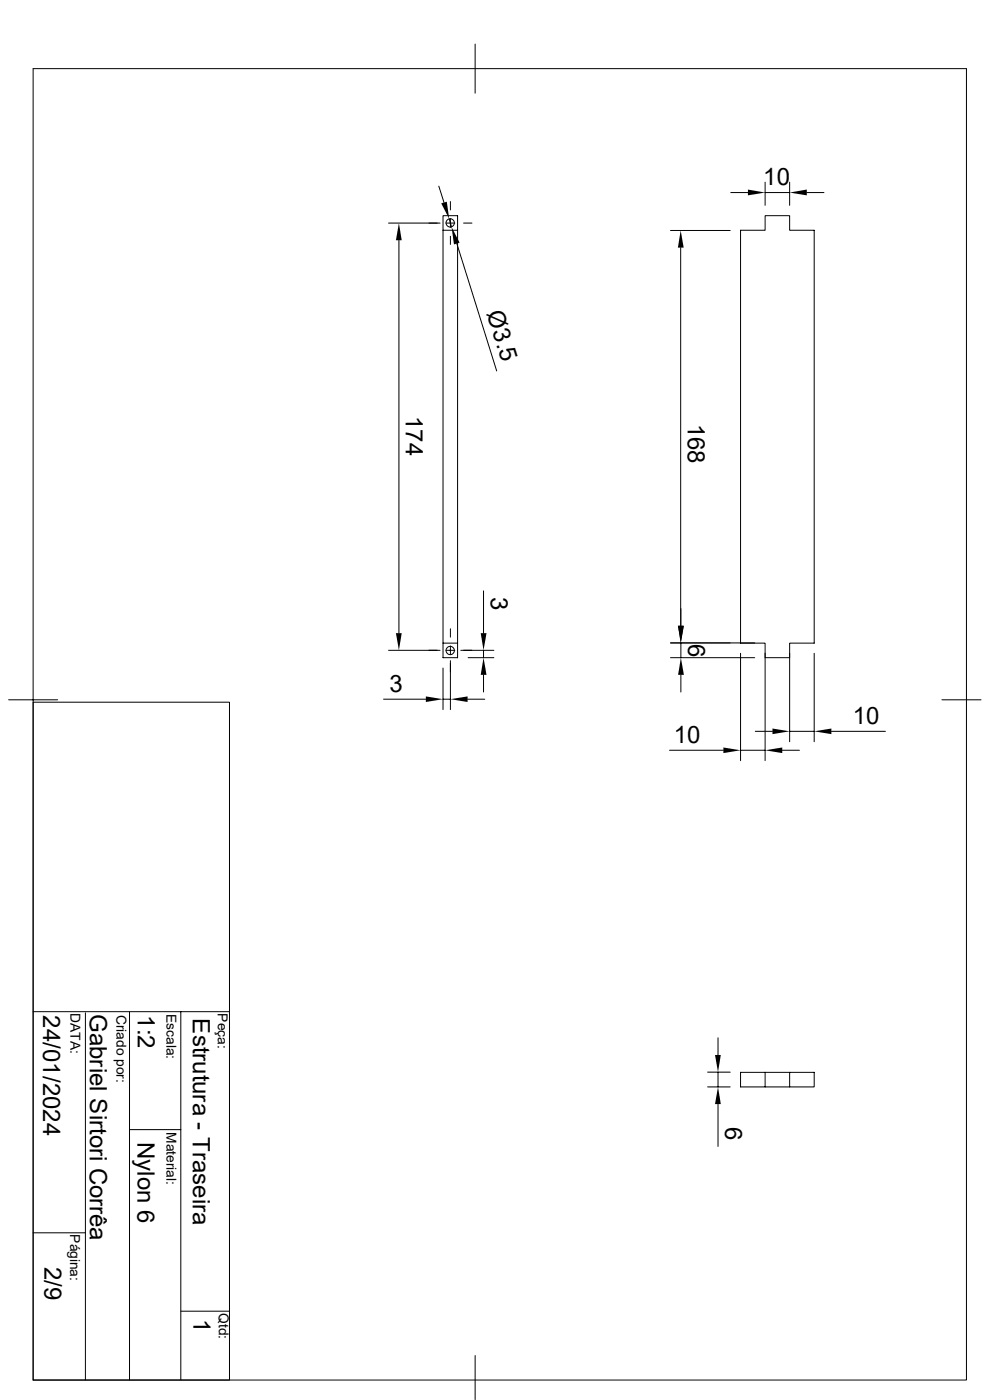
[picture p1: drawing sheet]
<svg xmlns="http://www.w3.org/2000/svg" width="210mm" height="297mm" viewBox="0 0 210 297" stroke-linecap="round" stroke-linejoin="round" font-family="sans-serif">
<g fill="none" stroke="#000" stroke-width=".21">
<path d="M7 14.6h198v278.2h-198zM100.8 9.4v10.4M93.1 39.5l1.1 3.5M162.3 38.7v4.9M167.5 38.7v4.9M82.4 47.3h10.9M84.6 51v83.3M94 48.9v-3.1h3.1v93.7h-3.1v-90.6h3.1M94.6 47.3h1.9M95.3 46.4l.5 1.8M95.5 42.8v1.7M95.5 46.4v1.9"/>
<path d="M95.5 50.1v1.8M96.9 51.6l8.5 27.1M98.3 47.3h1.8M142.2 48.9h12.7M144.4 52.5v80.3M155 40.9h3.7M157.1 48.9h5.2v-3.1h5.2v3.1h5.2v87.5h-5.2v3.1h-5.2v-3.1h-5.2zM162.3 40.9h5.2M171.2 40.9h3.6M82.4 138h10.9M94 136.4h3.1M94.6 138h1.9"/>
<path d="M95.5 133.4v1.8M95.5 137v1.9M97.7 138h7.1M99.3 139.5h5.5M102.6 125.3v9M102.6 138v1.5M142.2 139.5h17.9M144.4 129.1v3.7M144.4 136.4v3.1M157.1 138.6v22.8M160.1 136.4h-17.9M162.3 138.6v22.8"/>
<path d="M167.5 138.6v18.8M172.7 138.6v18.8M1.8 148.5h10.4M7 149h41.7v143.8h-41.7zM81.4 148.3h8.9M94 141.7v8.8M94 148.3h1.5M95.5 140.2v10.3M99.2 148.3h3.6M102.6 143.2v3.6M142 159.2h11.5M144.4 143.2v3.6"/>
<path d="M157.1 159.2h5.2M160.2 155.2h3.7M165.9 159.2h3.7M167.5 155.2h5.2M176.4 155.2h11.4M199.8 148.5h8.3M7 214.6h41.7M18.1 214.9v77.9M27.5 214.8v78M38.4 214.6v78.1M27.5 239.6h10.9M150.1 227.5h4.8"/>
<path d="M150.1 230.6h4.8M152.3 220.2v3.6M152.3 227.5v3.1M152.3 234.2v9M157.1 227.5h15.6v3.1h-15.6zM162.3 227.5v3.1M167.5 227.5v3.1M7 261.5h11.1M38.4 278.2h10.3M100.8 287.6v9.3"/>
<circle cx="95.5" cy="47.3" r=".88"/>
<circle cx="95.5" cy="138" r=".88"/>
</g>
<g fill="#000">
<path d="M84.6 47.3l.6 3.7h-1.2zM93.6 43.1l1.2-.3 .5 3.6zM95.8 48.2l1.7 3.3-1.2 .4zM144.4 48.9l.6 3.6h-1.2zM158.7 40.2l3.6 .7-3.6 .5zM167.5 40.9l3.7-.7v1.2zM84 134.3h1.2l-.6 3.7zM102 134.3h1.2l-.6 3.7zM143.8 132.8h1.2l-.6 3.6zM143.8 132.8h1.3l-.7 3.6zM90.3 147.7l3.7 .6-3.7 .6zM95.5 148.3l3.7-.6v1.2z"/>
<path d="M102.6 139.5l.6 3.7h-1.2zM144.4 139.5l.7 3.7h-1.3zM153.5 158.6l3.6 .6-3.6 .6zM163.9 154.6l3.6 .6-3.6 .5zM162.3 159.2l3.6-.6v1.2zM172.7 155.2l3.7-.6v1.1zM151.7 223.8h1.2l-.6 3.7zM152.3 230.6l.6 3.6h-1.2z"/>
</g>
<g font-size="5.1">
<text x="161.9" y="39.3">10</text>
<text x="103.2" y="66.5" transform="rotate(73 103.2 66.5)">Ø3.5</text>
<text x="86.1" y="88.2" transform="rotate(90 86.1 88.2)">174</text>
<text x="145.9" y="89.9" transform="rotate(90 145.9 89.9)">168</text>
<text x="104.1" y="126.6" transform="rotate(90 104.1 126.6)">3</text>
<text x="146" y="136.6" transform="rotate(90 146 136.6)">6</text>
<text x="82.6" y="146.8">3</text>
<text x="180.9" y="153.6">10</text>
<text x="142.9" y="157.6">10</text>
<text x="9.1" y="215.4" transform="rotate(90 9.1 215.4)">24/01/2024</text>
<text x="19.1" y="215.1" transform="rotate(90 19.1 215.1)">Gabriel Sirtori Corrêa</text>
<text x="29.3" y="215.4" transform="rotate(90 29.3 215.4)">1:2</text>
<text x="40.9" y="216" transform="rotate(90 40.9 216)">Estrutura - Traseira</text>
<text x="153.8" y="239.1" transform="rotate(90 153.8 239.1)">6</text>
<text x="29.2" y="242.3" transform="rotate(90 29.2 242.3)">Nylon 6</text>
<text x="9.4" y="268.8" transform="rotate(90 9.4 268.8)">2/9</text>
<text x="41" y="279.7" transform="rotate(90 41 279.7)">1</text>
</g>
<g font-size="2.9">
<text x="14.9" y="215" transform="rotate(90 14.9 215)">DATA:</text>
<text x="24.7" y="215.3" transform="rotate(90 24.7 215.3)">Criado por:</text>
<text x="35.3" y="215.2" transform="rotate(90 35.3 215.2)">Escala:</text>
<text x="46.2" y="215" transform="rotate(90 46.2 215)">Peça:</text>
<text x="35.3" y="240.2" transform="rotate(90 35.3 240.2)">Material:</text>
<text x="14.9" y="261.9" transform="rotate(90 14.9 261.9)">Página:</text>
<text x="46.4" y="278.6" transform="rotate(90 46.4 278.6)">Qtd:</text>
</g>
</svg>
